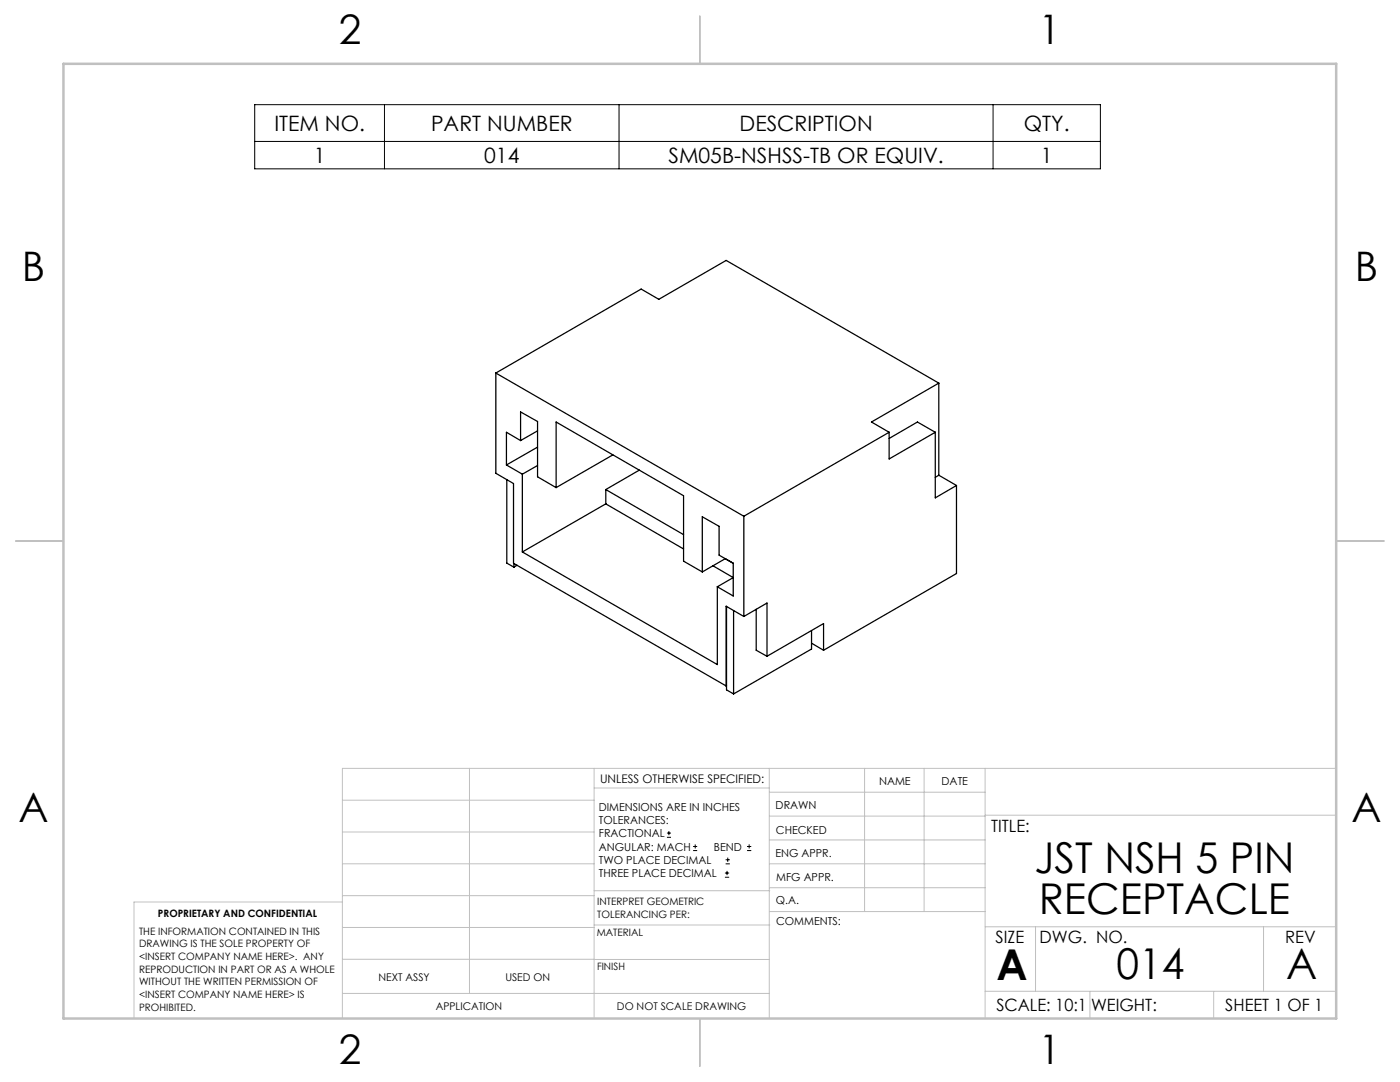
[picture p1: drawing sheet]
<svg xmlns="http://www.w3.org/2000/svg" width="279mm" height="216mm" viewBox="0 0 279 216" stroke-linecap="round" stroke-linejoin="round" font-family="sans-serif">
<g fill="none" stroke="#000" stroke-width=".2">
<path d="M50.8 20.9h168.8v12.8h-168.8zM50.8 28.2h168.8M76.7 20.9v12.8M123.5 20.9v12.8M198.2 20.9v12.8M133.1 167.1h.8M133.1 166.2h.8M133.5 165.8v.9M138.3 169.7h.8M138.3 168.9h.8M138.7 168.5v.8M144.7 175h.8"/>
<path d="M144.7 174.2h.8M144.8 172.4h.9M144.8 171.6h.9M145.1 173.8v.8M145.2 171.1v.9M149.1 169.7h.8M149.1 168.9h.8M149.5 168.5v.8"/>
</g>
<g fill="none" stroke="#c0c0c0" stroke-width=".2">
<path d="M68.3 159.7h50.3M93.7 153.3v44.9M118.6 153.3v49.9M118.6 157.2h34.9M153.5 153.3v49.9M153.5 158.1h43.1M172.5 153.3v28.6M184.4 153.3v28.6M196.6 153.3v49.9M266.7 153.3h-198.4v49.9M68.3 178.7h50.3M68.3 172.4h50.3"/>
<path d="M68.3 166h50.3M68.3 180h-41.6v23.2M118.6 177.7h35M153.5 167.6h43.1M153.5 162.8h43.1M153.5 172.4h43.1M153.5 177.1h43.1M196.6 162.7h70.1M68.3 198.2h85.2M68.3 191.4l85.2 .1M68.3 185.1h50.3M118.6 184.6h35"/>
<path d="M153.6 181.9h43M196.6 197.8h70.1M196.6 184.9h70.1M206.7 184.9v12.9M217.5 197.8v5.4M242.2 197.8v5.4M252.2 184.9v12.9"/>
</g>
<path d="M139.7 3.2v9.5M3.1 107.9h9.6M266.7 107.9h9.5M139.7 203.2v9.6" fill="none" stroke="#c0c0c0" stroke-width=".25"/>
<path d="M12.7 12.7h254v190.5h-254z" fill="none" stroke="#c0c0c0" stroke-width=".5"/>
<g fill="none" stroke="#000" stroke-width=".25">
<path d="M99 74.4l49.4 28.6M99 74.4v20l3.5 2.1v15.9l42.4 24.5M99 74.4l29-16.7 3.5 2 13.4-7.7 42.5 24.4M187.4 76.4l-13.5 7.8 3.5 2.1M187.4 76.4v18.4M101.1 92.8l3.1 1.8M101.1 95.7v16.7l1.5 .8M103.9 87.9v-5.7l3.4 1.9v11l3.7 2.2M103.9 87.9l-2.8-1.6v6.5M104.2 94.6v15.5M107.3 86l-3.4 1.9M107.3 89.2l-6.2 3.6"/>
<path d="M107.3 92.9l-3.1 1.7M111 97.3v-13.1l25.4 14.7v13.1l3.8 2.1M120.9 97.7l15.5 9M120.9 97.7v2.8M122.3 90.8l-11.3 6.5M127.6 93.8l-6.7 3.9M177.4 86.3l-29 16.7M177.4 86.3v5.3l9.3-5.3M186.7 86.3v13l4.2-2.4M186.7 86.3l-3.6-2.1-5.7 3.3M187.4 94.8l-.7 .4M187.4 94.8l3.5 2.1"/>
<path d="M190.9 96.9v17.5l-26.5 15.4M102.6 112.4v.8M103.2 112.8l-.6 .4M104.2 110.1l39 22.5v-15.5M120.9 100.5l-16.7 9.6M120.9 100.5l15.5 9M142.3 112.9l4 2.4-3.1 1.8M146.3 112.4v6.5l-3.1-1.8M146.3 112.4l-2.8-1.6v-5.8l-3.3-1.9v11M146.3 112.4l-1.6-.9-4.5 2.6M148.4 103v20M145 121v16.7l1.4 .8"/>
<path d="M145 136.8l-.1 .1M146.4 121.8v16.7M148.4 123l-3.5-2v15.9M148.4 123l4.7-2.7v10.7M150.9 121.6v8.2l2.2 1.2M162 125.8v3.7l-15.6 9M162 128.3l2.4 1.5M164.4 129.8v-5.4l-11.3 6.6"/>
</g>
<g font-size="8.5">
<text x="206.5" y="174.2">JST NSH 5 PIN</text>
<text x="207.3" y="182.3">RECEPTACLE</text>
<text x="198.9" y="195.5">A</text>
<text x="222.8" y="195.4">014</text>
<text x="256.7" y="195.4">A</text>
</g>
<g font-size="8.1">
<text x="67.6" y="8.9">2</text>
<text x="207.3" y="8.9">1</text>
<text x="4.4" y="56.1">B</text>
<text x="270.4" y="56.1">B</text>
<text x="3.7" y="164.1">A</text>
<text x="269.7" y="164.1">A</text>
<text x="67.6" y="212.4">2</text>
<text x="207.3" y="212.4">1</text>
</g>
<g font-size="4.2">
<text x="54.8" y="26.1">ITEM NO.</text>
<text x="86" y="26.1">PART NUMBER</text>
<text x="147.6" y="26.1">DESCRIPTION</text>
<text x="204.3" y="26.1">QTY.</text>
<text x="62.6" y="32.5">1</text>
<text x="96.6" y="32.5">014</text>
<text x="133.4" y="32.5">SM05B-NSHSS-TB OR EQUIV.</text>
<text x="207.7" y="32.5">1</text>
</g>
<g font-size="3.4">
<text x="197.8" y="166">TITLE:</text>
<text x="198.7" y="188.1">SIZE</text>
<text x="207.5" y="188.1">DWG. NO.</text>
<text x="256.5" y="188.2">REV</text>
<text x="198.8" y="201.7">SCALE: 10:1</text>
<text x="217.7" y="201.8">WEIGHT:</text>
<text x="244.5" y="201.7">SHEET 1 OF 1</text>
</g>
<text font-size="2.4" x="119.8" y="156.2">UNLESS OTHERWISE SPECIFIED:</text>
<g font-size="2.2">
<text x="119.5" y="161.8">DIMENSIONS ARE IN INCHES</text>
<text x="154.8" y="161.4">DRAWN</text>
<text x="175.4" y="156.6">NAME</text>
<text x="187.9" y="156.7">DATE</text>
<text x="119.5" y="164.4">TOLERANCES:</text>
<text x="119.5" y="167.1">FRACTIONAL</text>
<text x="154.9" y="166.3">CHECKED</text>
<text x="119.5" y="169.7">ANGULAR: MACH</text>
<text x="119.5" y="172.4">TWO PLACE DECIMAL</text>
<text x="142.5" y="169.7">BEND</text>
<text x="154.8" y="171">ENG APPR.</text>
<text x="119.5" y="175">THREE PLACE DECIMAL</text>
<text x="154.9" y="175.7">MFG APPR.</text>
<text x="154.9" y="180.4">Q.A.</text>
<text x="154.9" y="184.6">COMMENTS:</text>
</g>
<g font-size="2.1">
<text x="75.5" y="195.7">NEXT ASSY</text>
<text x="100.9" y="195.7">USED ON</text>
<text x="86.9" y="201.5">APPLICATION</text>
<text x="123.1" y="201.6">DO NOT SCALE DRAWING</text>
</g>
<g font-size="2">
<text x="31.5" y="182.9">PROPRIETARY AND CONFIDENTIAL</text>
<text x="119.2" y="180.6">INTERPRET GEOMETRIC</text>
<text x="119.2" y="183.1">TOLERANCING PER:</text>
<text x="27.8" y="186.5">THE INFORMATION CONTAINED IN THIS</text>
<text x="27.8" y="189">DRAWING IS THE SOLE PROPERTY OF</text>
<text x="27.8" y="191.6">&lt;INSERT COMPANY NAME HERE&gt;. ANY</text>
<text x="119.1" y="186.7">MATERIAL</text>
<text x="27.8" y="194.1">REPRODUCTION IN PART OR AS A WHOLE</text>
<text x="27.8" y="196.6">WITHOUT THE WRITTEN PERMISSION OF</text>
<text x="119.1" y="193.5">FINISH</text>
<text x="27.8" y="199.1">&lt;INSERT COMPANY NAME HERE&gt; IS</text>
<text x="27.8" y="201.7">PROHIBITED.</text>
</g>
</svg>
